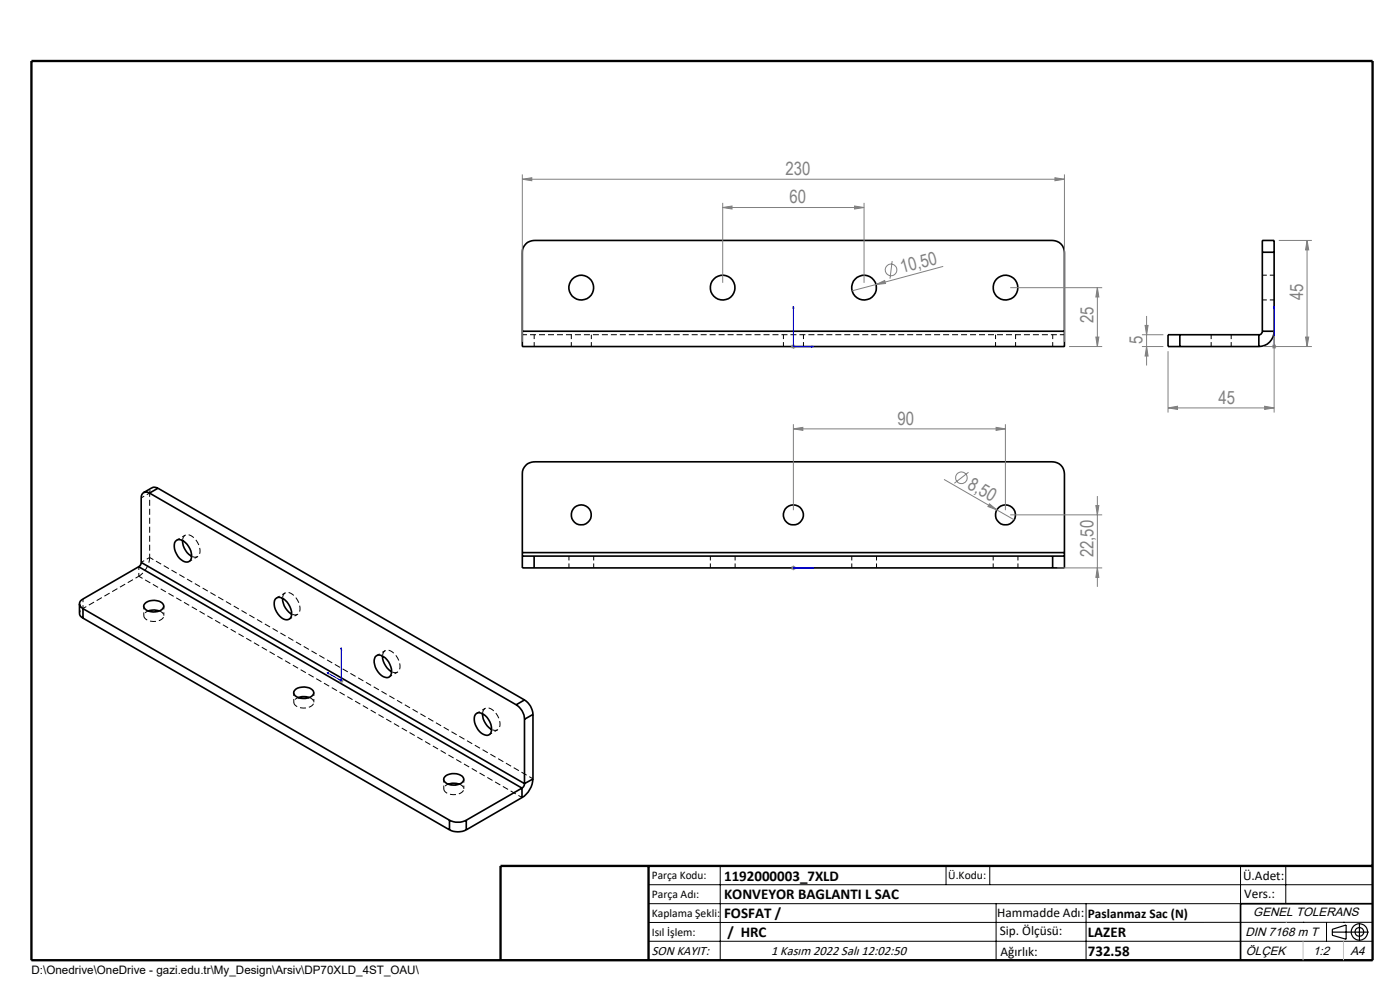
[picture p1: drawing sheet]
<svg xmlns="http://www.w3.org/2000/svg" width="297mm" height="210mm" viewBox="0 0 297 210" stroke-linecap="round" stroke-linejoin="round" font-family="sans-serif">
<g fill="none" stroke="#000" stroke-width=".35">
<path d="M267.8 53.5v-2.5h2.5v2.5M267.8 53.5v16.8M267.8 53.5h2.5M270.3 53.5v16.8M110.8 70.3v3.2h115v-3.2M110.8 70.3v-16.8a2.53 2.53 0 0 1 2.5-2.5h110a2.53 2.53 0 0 1 2.5 2.5v16.8M110.8 70.3h115M250.3 71h-2.5v2.5h2.5M250.3 73.5h16.8M250.3 71v2.5M250.3 71h16.8M267.1 71v2.5"/>
<path d="M267.8 70.3a.72 .72 0 0 1-.7 .7M267.8 70.3h2.5M270.3 70.3a3.3 3.3 0 0 1-3.2 3.2M30 119.3l-.2 .5-.4 .4M30 119.3l81.3 46.9M31.7 104.6a1.09 1.09 0 0 0-1.2-.1 1.09 1.09 0 0 0-.5 1.1v13.7M31.7 104.6l77.8 44.9M33.5 103.6l-1-.2-2 1.1M33.5 103.6l-1.8 1M33.5 103.6l77.8 44.9M37.2 114.8a1.4 1.4 0 0 1 2.1 .3 3.2 3.2 0 0 1 1 3.9 1.63 1.63 0 0 1-2.2-.5 3.3 3.3 0 0 1-.9-3.7zM38.7 114.6a4.2 4.2 0 0 0 1.9 3.4"/>
<path d="M110.8 118v2.5h2.5M110.8 118h2.5M110.8 117.2v.8M110.8 117.2v-16.7a2.53 2.53 0 0 1 2.5-2.5h110a2.53 2.53 0 0 1 2.5 2.5v16.7M110.8 117.2h115M113.3 118v2.5M113.3 118h110M223.3 118h2.5M223.3 118v2.5M225.8 118v2.5h-2.5M225.8 117.2v.8M16.9 128.1v2a1.14 1.14 0 0 0 .7 1"/>
<path d="M17.6 129.1l77.8 44.9M17.6 129.1v2M17.6 131.1l77.8 44.9M29.4 120.2l-11.8 6.9a1.08 1.08 0 0 0-.7 1 1.08 1.08 0 0 0 .7 1M29.4 120.2l81.3 47M30.7 128.1a2.81 2.81 0 0 1 3.9 .1 1.2 1.2 0 0 1-1.1 1.5 2.38 2.38 0 0 1-3-1.1zM31.4 129.6l1.3-.2 1.1 .2M58.4 127.1a1.4 1.4 0 0 1 2.1 .2 3.6 3.6 0 0 1 1.2 3.7 1.27 1.27 0 0 1-2 0 3.5 3.5 0 0 1-1.3-3.9zM59.9 126.9a3.9 3.9 0 0 0 2 3.4M79.6 139.3a1.44 1.44 0 0 1 2.1 .3 3.6 3.6 0 0 1 1.2 3.6 1.21 1.21 0 0 1-2 .1 3.5 3.5 0 0 1-1.3-4zM81.1 139.2a4.2 4.2 0 0 0 2 3.3M113.3 120.5h110"/>
<path d="M62.5 146.4a2.9 2.9 0 0 1 4 .2 1.17 1.17 0 0 1-1.2 1.5 2.32 2.32 0 0 1-3-1.1zM63.3 148l.8-.2 1.5 .2M100.9 151.5a1.4 1.4 0 0 1 2 .3 3.3 3.3 0 0 1 1 3.9 1.86 1.86 0 0 1-2.5-.9l-.3-.5a2.76 2.76 0 0 1-.2-2.8zM102.3 151.4a4.2 4.2 0 0 0 2 3.4M109.5 149.5a3.7 3.7 0 0 1 1.8 3.1M111.3 148.5a3.9 3.9 0 0 1 1.8 3M111.3 152.6v13.6M111.3 148.5l-1.8 1M113.1 151.5l-1.8 1.1M113.1 151.5v13.7M94.3 164.8a2.9 2.9 0 0 1 4 .2 1.17 1.17 0 0 1-1.2 1.4 2.42 2.42 0 0 1-3-1zM95.1 166.3l.8-.2 1.5 .2"/>
<path d="M95.4 176a4 4 0 0 0 3.5 0M95.4 174a4 4 0 0 0 3.5 0M95.4 174v2M98.9 174v2M110.7 167.2l-11.8 6.8M110.7 167.2v2M110.7 169.2l-11.8 6.8M111.3 166.2l-.1 .4-.5 .6M113.1 165.2a5.2 5.2 0 0 1-2.4 4M113.1 165.2l-1.8 1M291.2 191.7h-28v12"/>
<circle cx="123.3" cy="61" r="2.62"/>
<circle cx="153.3" cy="61" r="2.62"/>
<circle cx="183.3" cy="61" r="2.61"/>
<circle cx="213.3" cy="61" r="2.62"/>
<circle cx="123.3" cy="109.2" r="2.12"/>
<circle cx="168.3" cy="109.2" r="2.12"/>
<circle cx="213.3" cy="109.2" r="2.12"/>
</g>
<g fill="none" stroke="#000" stroke-width=".21" stroke-dasharray="1.3 .6" stroke-dashoffset=".3" stroke-linecap="butt">
<path d="M270.3 58.4h-2.5M113.3 73.5v-2.5M121.2 71v2.5M125.4 73.5v-2.5M166.2 71v2.5M170.4 73.5v-2.5M211.2 71v2.5M215.4 73.5v-2.5M223.3 71v2.5M225.8 71h-115M256.9 71v2.5M261.2 73.5v-2.5"/>
<path d="M267.8 63.6h2.5M120.7 118v2.5M150.7 118v2.5M180.7 118v2.5M210.7 118v2.5M125.9 120.5v-2.5M155.9 120.5v-2.5M185.9 120.5v-2.5M215.9 120.5v-2.5"/>
</g>
<path d="M38.7 114.6a1.18 1.18 0 0 1 .8-1.2 1.18 1.18 0 0 1 1.4 .5 3.5 3.5 0 0 1 1.3 3.9 1.1 1.1 0 0 1-1.5 .2M59.9 126.9a1.18 1.18 0 0 1 .8-1.2 1.18 1.18 0 0 1 1.4 .4 3.5 3.5 0 0 1 1.3 4 1.1 1.1 0 0 1-1.5 .1M81.2 139.1a1.18 1.18 0 0 1 .7-1.2 1.18 1.18 0 0 1 1.4 .5 3.5 3.5 0 0 1 1.3 3.9 1.1 1.1 0 0 1-1.5 .2M102.4 151.4a1.18 1.18 0 0 1 .8-1.2 1.18 1.18 0 0 1 1.3 .4 3.5 3.5 0 0 1 1.3 4 1.1 1.1 0 0 1-1.5 .1" fill="none" stroke="#000" stroke-width=".21" stroke-dasharray="1.3 .6" stroke-dashoffset="-.1" stroke-linecap="butt"/>
<path d="M31.7 118.3l81.4 46.9M29.5 122.2l81.3 47" fill="none" stroke="#000" stroke-width=".21" stroke-dasharray="1.3 .6" stroke-dashoffset=".4" stroke-linecap="butt"/>
<path d="M34.1 129.7l-.3-.1M66 148.1l-.4-.1M97.8 166.5l-.3-.2" fill="none" stroke="#000" stroke-width=".21" stroke-dasharray="1.3 .6" stroke-linecap="butt"/>
<path d="M31.7 104.6v13.7M29.5 122.2l-11.9 6.9M31.5 129.6a1.04 1.04 0 0 0-1 1.1 1.04 1.04 0 0 0 1 1 2.65 2.65 0 0 0 3.2-.9 .96 .96 0 0 0-.6-1.1M63.3 148a1.04 1.04 0 0 0-1 1 1.04 1.04 0 0 0 1.1 1 2.65 2.65 0 0 0 3.1-.8 .96 .96 0 0 0-.5-1.1M95.1 166.3a1.04 1.04 0 0 0-.9 1.1 1.04 1.04 0 0 0 1 1 2.65 2.65 0 0 0 3.2-.8 .96 .96 0 0 0-.6-1.1" fill="none" stroke="#000" stroke-width=".21" stroke-dasharray="1.3 .6" stroke-dashoffset=".5" stroke-linecap="butt"/>
<g fill="none" stroke="#000" stroke-width=".21" stroke-dasharray="1.3 .6" stroke-dashoffset=".6" stroke-linecap="butt">
<path d="M30 105.6l1.7-1M31.7 118.3l-1.7 1M39.3 113.5l-1.8 1.1M40.1 119.1l1.8-1M17.6 129.1v-2.1M29.5 120.2v2M30.5 128.6v2M34.8 130.6v-2M60.5 125.8l-1.8 1M61.3 131.3l1.8-1M81.7 138l-1.8 1M62.3 146.9v2.1"/>
<path d="M66.6 149v-2.1M82.6 143.6l1.7-1M102.9 150.3l-1.8 1M103.8 155.8l1.7-1M94.1 165.3v2M98.4 167.3v-2"/>
</g>
<path d="M31.7 104.6a1.25 1.25 0 0 1 .6-1.2M16.9 130.1a1.25 1.25 0 0 1 .7-1" fill="none" stroke="#000" stroke-width=".21" stroke-dasharray="1.3 .6" stroke-dashoffset=".7" stroke-linecap="butt"/>
<path d="M31.7 118.3a5.1 5.1 0 0 1-2.2 3.9" fill="none" stroke="#000" stroke-width=".21" stroke-dasharray="1.3 .6" stroke-dashoffset=".2" stroke-linecap="butt"/>
<g fill="none" stroke="#808080" stroke-width=".21">
<path d="M110.8 38l2-.3v.6zM110.8 37v35.5M110.8 38h115M223.8 37.7l2 .3-2 .3zM225.8 37v35.5M153.3 44l2-.3v.6zM153.3 43v17M153.3 44h30M181.3 43.7l2 .3-2 .3zM183.3 43v17M189.3 55.4l-.5 3.7M200.1 56.5l-14.3 3.9"/>
<path d="M271.3 51h7M277.3 51v22.5M277.3 51l.3 2h-.6zM167.8 73.5h1M168 73.2l.7 .7M168.3 73v1M168.7 73.2l-.7 .7M185.8 60.4l1.9-.9 .2 .6zM185.8 60.4l-5 1.3M214.3 61h19.5M226.8 73.5h7M232.5 71.5h.6l-.3 2z"/>
<path d="M232.8 61v12.5M232.8 61l.3 2h-.6zM242.3 73.5h4.5M242.3 71h4.5M242.9 69h.7l-.4 2zM243.2 67v10.5M243.2 73.5l.4 2h-.7zM247.8 74.5v13M268 73.5h10.3M269.9 73.2l.8 .7M270.3 71.3v16.2M270.7 73.2l-.8 .7"/>
<path d="M277 71.5h.6l-.3 2zM168.3 91l2-.3v.6zM168.3 90v18.2M168.3 91h45M211.3 90.7l2 .3-2 .3zM213.3 90v18.2M247.8 86.5l2-.3v.6zM247.8 86.5h22.5M268.3 86.2l2 .3-2 .3zM168.3 120v1M200.3 101.7l11.2 6.5M205.5 100.2l-3 2.3"/>
<path d="M209.9 106.9l1.6 1.3-1.9-.8zM211.5 108.2l3.7 2.1M214.3 109.2h19.5M232.5 107.2h.6l-.3 2zM232.8 105.2v19.3M167.8 120.5h1M168 120.1l.7 .7M168.7 120.1l-.7 .7M224.3 120.5h9.5M232.8 120.5l.3 2h-.6zM71.9 144.4h1M72 144l.7 .7"/>
<path d="M72.4 143.9v1M72.7 144l-.7 .7"/>
<circle cx="189" cy="57.3" r="1.23"/>
<circle cx="204" cy="101.3" r="1.24"/>
</g>
<g fill="none" stroke="#000" stroke-width=".25">
<path d="M282.6 197.7h7.8M282.6 197.1l3-.9v3l-3-.8zM288.4 195.8v3.8M106.2 203.7h185"/>
<circle cx="288.4" cy="197.7" r="1.74"/>
<circle cx="288.4" cy="197.7" r=".93"/>
</g>
<g fill="none" stroke="#00f" stroke-width=".21">
<path d="M168.3 64.9l.1 .5h-.2zM168.3 64.9v8.6h4.3M172.2 73.4l.4 .1-.4 .1zM270.3 73.4v.2zM270.3 64.9v.5v-.5M270.3 73.5h.1M270.3 64.9v8.6M72.4 137.4v7l-3-1.7M72.4 137.4l.1 .4-.2-.1zM168.2 120.5h.2zM168.3 120.5h.1M168.3 120.5h4.3"/>
<path d="M172.6 120.5h-.4h.4M69.4 142.7h.3v.2z"/>
</g>
<g fill="none" stroke="#000" stroke-width=".21">
<path d="M137.6 187.7h153.6M137.6 191.7h153.6M137.6 199.7h153.6M152.8 183.7v20M200.7 183.7v4M210 183.7v4M211.3 191.7v12M230.4 191.7v12M263.2 183.7v20M272.8 183.7v8M276.4 195.6h.1M281.4 195.6v4.1"/>
<path d="M285 195.6h.1M291.2 195.6l-153.6 .1"/>
</g>
<path d="M6.7 12.9h284.5v190.8h-284.5zM137.6 183.7v20M291.2 183.7h-185v20" fill="none" stroke="#000" stroke-width=".5"/>
<path d="M276.4 199.7v4M285 199.7v4" fill="none" stroke="#c0c0c0" stroke-width=".21"/>
<path d="M272.8 195.6h.1" fill="none" stroke="#c0c0c0" stroke-width=".25"/>
<g fill="#00f">
<path d="M172.2 73.4l.4 .1-.4 .1zM168.3 64.9l.1 .5h-.2z"/>
<path d="M69.4 142.7l.3 .2v-.2zM72.4 137.4l-.1 .3 .2 .1z"/>
<path d="M172.2 120.5h.4zM168.2 120.5h.2z"/>
<path d="M270.3 73.4v.2zM270.3 64.9v.5z"/>
</g>
<g fill="#808080">
<path d="M209.9 106.9l1.6 1.3-1.9-.8z"/>
<path d="M185.8 60.4l1.9-.9 .2 .6z"/>
<path d="M168.3 91l2-.3v.6zM211.3 90.7l2 .3-2 .3z"/>
<path d="M247.8 86.5l2-.3v.6zM268.3 86.2l2 .3-2 .3z"/>
<path d="M223.8 37.7l2 .3-2 .3zM110.8 38l2-.3v.6z"/>
<path d="M277 71.5h.6l-.3 2zM277.3 51l.3 2h-.6z"/>
<path d="M243.2 73.5l.4 2h-.7zM242.9 69h.7l-.4 2zM232.8 120.5l.3 2h-.6zM232.5 107.2h.6l-.3 2z"/>
<path d="M232.8 61l.3 2h-.6zM232.5 71.5h.6l-.3 2z"/>
<path d="M153.3 44l2-.3v.6zM181.3 43.7l2 .3-2 .3z"/>
</g>
<g font-size="3.9" fill="#808080">
<text x="166.6" y="37.1">230</text>
<text x="167.5" y="43.1">60</text>
<text x="191.4" y="58" transform="rotate(-15 191.4 58)">10,50</text>
<text x="276.4" y="63.7" transform="rotate(-90 276.4 63.7)">45</text>
<text x="232" y="68.6" transform="rotate(-90 232 68.6)">25</text>
<text x="242.4" y="72.9" transform="rotate(-90 242.4 72.9)">5</text>
<text x="258.5" y="85.6">45</text>
<text x="190.4" y="90.1">90</text>
<text x="205.1" y="103.5" transform="rotate(30 205.1 103.5)">8,50</text>
<text x="232" y="118.2" transform="rotate(-90 232 118.2)">22,50</text>
</g>
<g font-size="3.2">
<text x="153.6" y="190.8">KONVEYOR BAGLANTI L SAC</text>
<text x="153.6" y="186.8">1192000003_7XLD</text>
<text x="153.6" y="194.8">FOSFAT /</text>
<text x="154.3" y="198.8">/ HRC</text>
<text x="230.8" y="198.7">LAZER</text>
<text x="230.8" y="202.8">732.58</text>
</g>
<g font-size="2.8">
<text x="263.7" y="186.7">Ü.Adet:</text>
<text x="263.9" y="190.5">Vers.:</text>
<text x="211.5" y="194.5">Hammadde Adı:</text>
<text x="230.8" y="194.7">Paslanmaz Sac (N)</text>
<text x="138.3" y="202.6">SON KAYIT:</text>
<text x="163.6" y="202.6">1 Kasım 2022 Salı 12:02:50</text>
<text x="212.1" y="198.4">Sip. Ölçüsü:</text>
<text x="212.2" y="202.7">Ağırlık:</text>
</g>
<g font-size="2.6">
<text x="265.9" y="194.4">GENEL TOLERANS</text>
<text x="264.2" y="198.5">DIN 7168 m T</text>
<text x="264.3" y="202.6">ÖLÇEK</text>
<text x="278.5" y="202.6">1:2</text>
<text x="286.5" y="202.6">A4</text>
</g>
<g font-size="2.5">
<text x="138.3" y="186.4">Parça Kodu:</text>
<text x="138.3" y="190.5">Parça Adı:</text>
<text x="201.2" y="186.5">Ü.Kodu:</text>
<text x="138.3" y="194.5">Kaplama Şekli:</text>
<text x="138.3" y="198.6">Isıl İşlem:</text>
<text x="6.7" y="206.7">D:\Onedrive\OneDrive - gazi.edu.tr\My_Design\Arsiv\DP70XLD_4ST_OAU\</text>
</g>
</svg>
